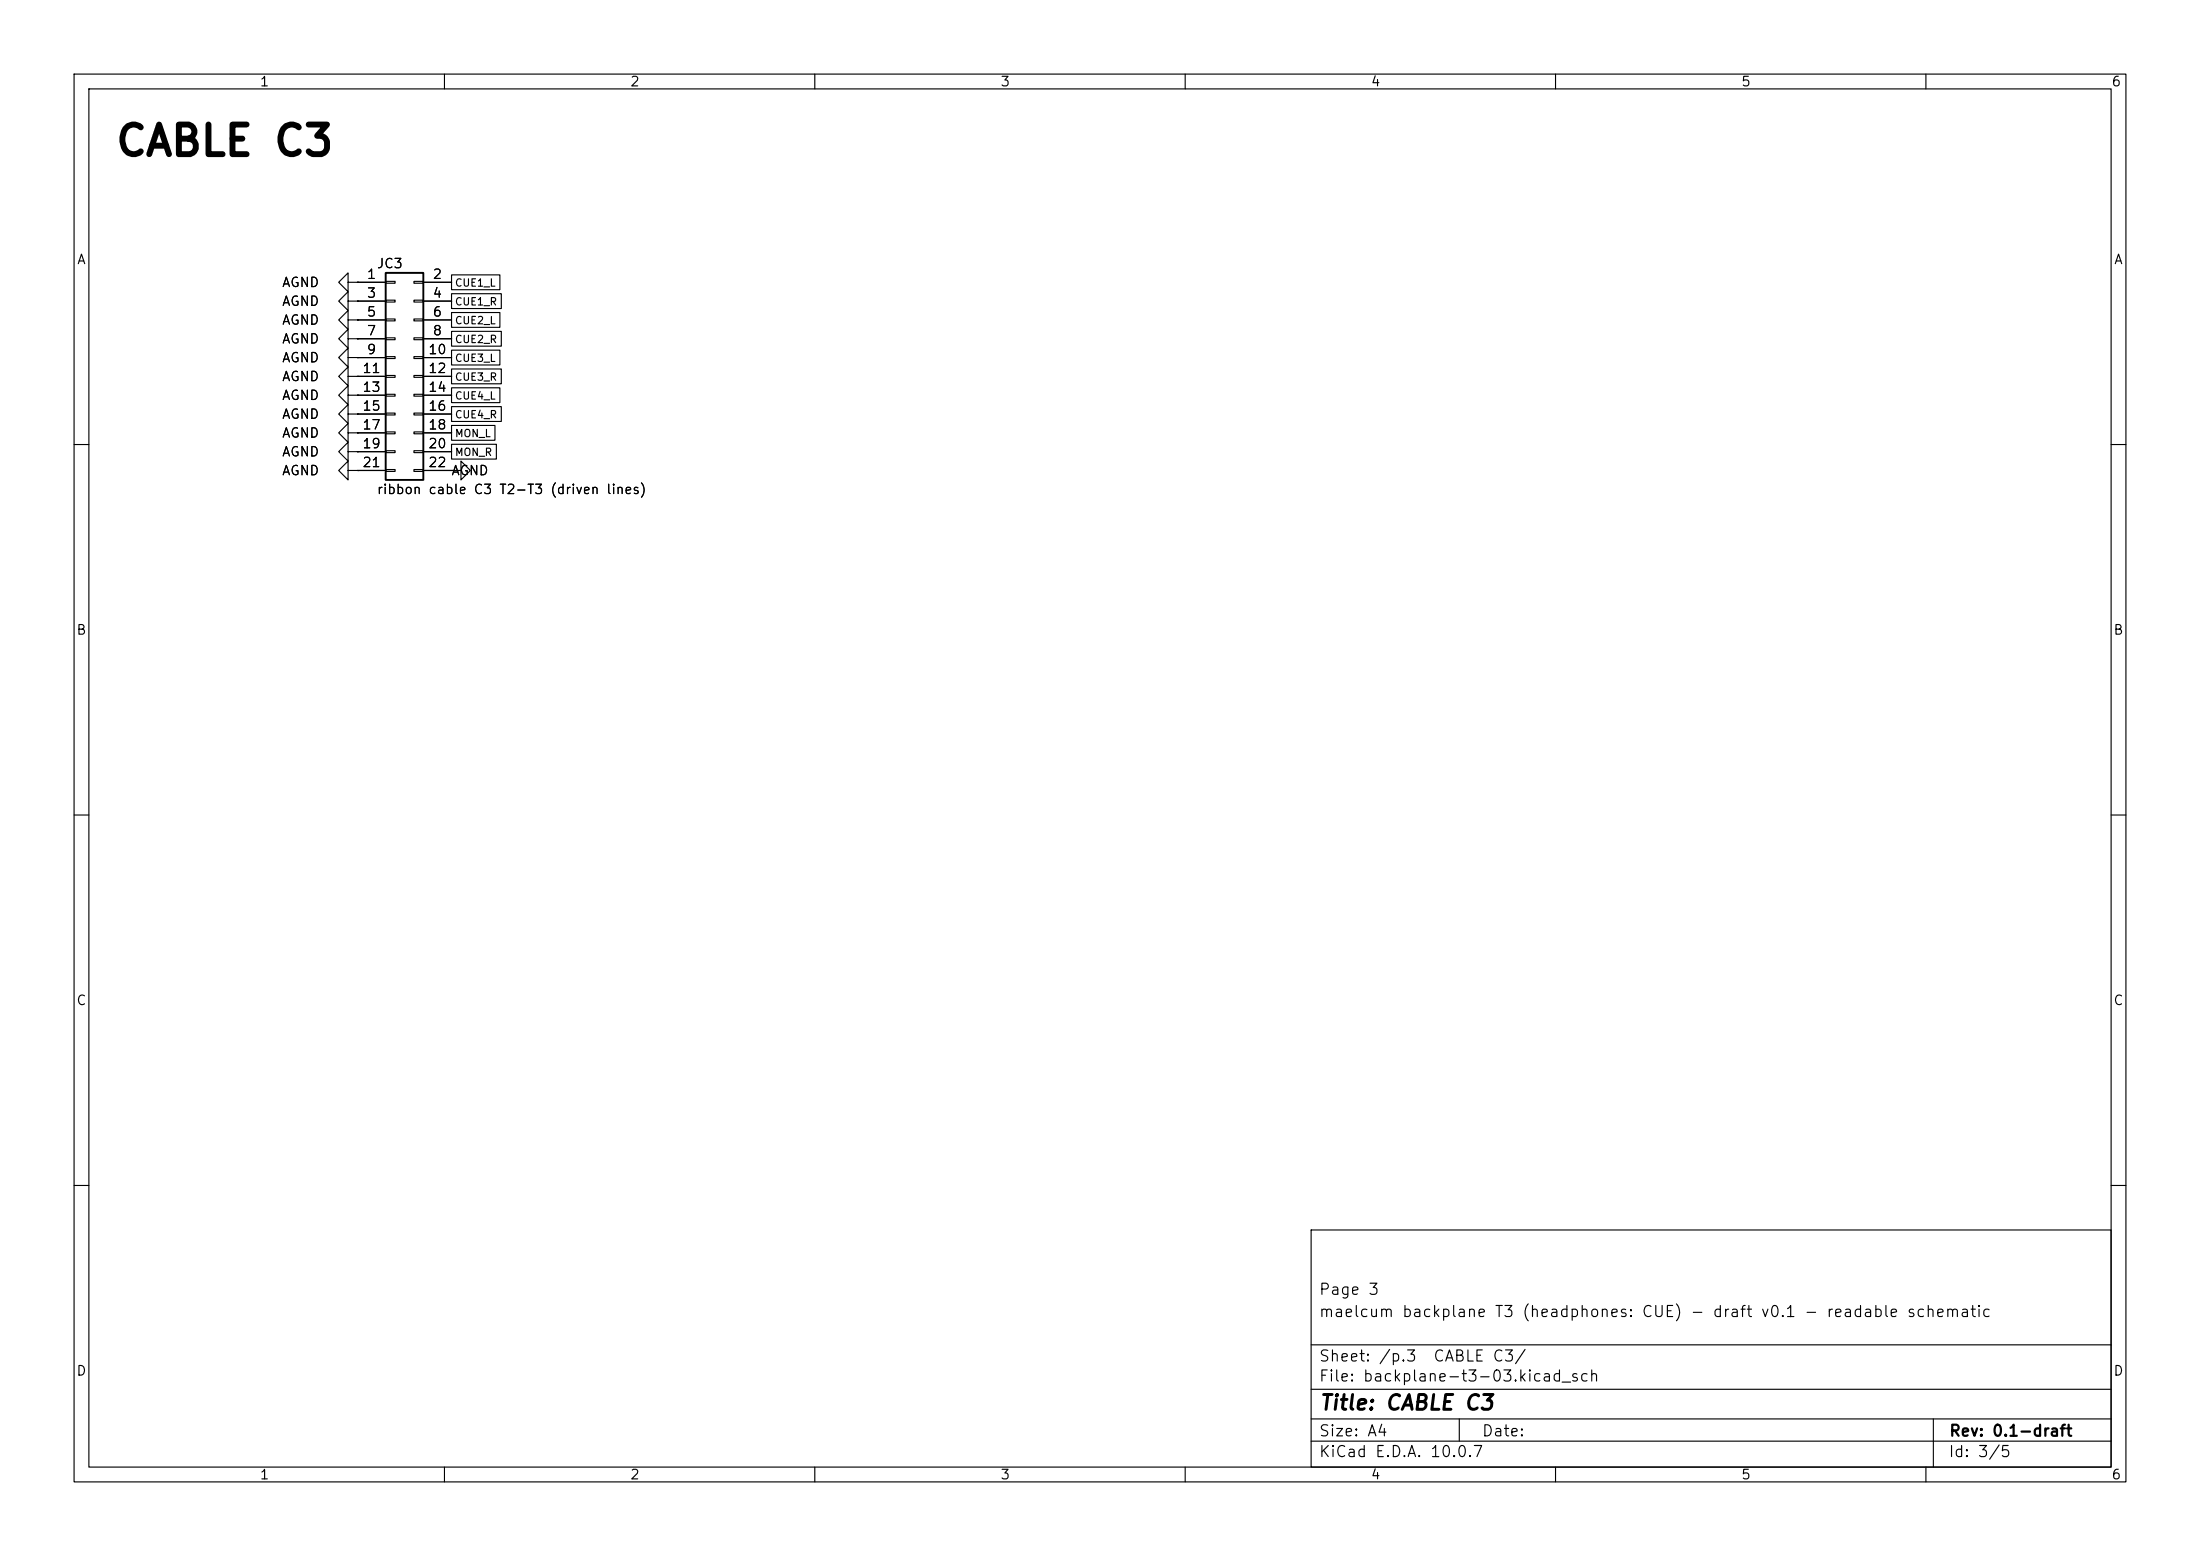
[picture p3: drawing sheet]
<svg xmlns="http://www.w3.org/2000/svg" width="297mm" height="210mm" viewBox="0 0 297 210" stroke-linecap="round" stroke-linejoin="round" font-family="sans-serif">
<g fill="none" stroke="#000" stroke-width=".15">
<path d="M10 10h277v190h-277zM12 12h273v186h-273zM60 10v2M110 10v2M160 10v2M210 10v2M260 10v2M47 38.1v-1.3l-1.3 1.3 1.3 1.3v-1.3h1.3M48.3 38.1h.1M48.3 38.1h3.8M52.1 38h1.2v.2h-1.2zM55.9 38h1.2v.2h-1.2z"/>
<path d="M57.1 38.1h3.9M61 39.6h6.7v2h-6.7zM61 37.1h6.5v2h-6.5zM47 55.9v-1.3l-1.3 1.3 1.3 1.3v-1.3h1.3M47 53.3v-1.2l-1.3 1.2 1.3 1.3v-1.3h1.3M47 58.4v-1.2l-1.3 1.2 1.3 1.3v-1.3h1.3M47 50.8v-1.3l-1.3 1.3 1.3 1.3v-1.3h1.3M47 40.6v-1.2l-1.3 1.2 1.3 1.3v-1.3h1.3M47 48.3v-1.3l-1.3 1.3 1.3 1.2v-1.2h1.3M47 45.7v-1.2l-1.3 1.2 1.3 1.3v-1.3h1.3M47 43.2v-1.3l-1.3 1.3 1.3 1.3v-1.3h1.3M48.3 55.9h.1"/>
<path d="M48.3 53.3h.1M48.3 58.4h.1M48.3 50.8h.1M48.3 40.6h.1M48.3 48.3h.1M48.3 45.7h.1M48.3 43.2h.1M48.3 40.6h3.8M48.3 43.2h3.8M48.3 45.7h3.8M48.3 48.3h3.8M48.3 50.8h3.8"/>
<path d="M48.3 53.3h3.8M48.3 55.9h3.8M48.3 58.4h3.8M52.1 40.5h1.2v.3h-1.2zM52.1 43.1h1.2v.2h-1.2zM52.1 45.6h1.2v.2h-1.2zM52.1 48.1h1.2v.3h-1.2zM52.1 50.7h1.2v.2h-1.2zM52.1 53.2h1.2v.3h-1.2zM52.1 55.8h1.2v.2h-1.2zM52.1 58.3h1.2v.2h-1.2zM55.9 40.5h1.2v.3h-1.2z"/>
<path d="M55.9 43.1h1.2v.2h-1.2zM55.9 45.6h1.2v.2h-1.2zM55.9 48.1h1.2v.3h-1.2zM55.9 50.7h1.2v.2h-1.2zM55.9 53.2h1.2v.3h-1.2zM55.9 55.8h1.2v.2h-1.2zM55.9 58.3h1.2v.2h-1.2zM57.1 40.6h3.9M57.1 43.2h3.9M57.1 45.7h3.9M57.1 48.3h3.9M57.1 50.8h3.9"/>
<path d="M57.1 53.3h3.9M57.1 55.9h3.9M57.1 58.4h3.9M61 44.7h6.7v2h-6.7zM61 42.2h6.5v2h-6.5zM61 60h6v2h-6zM61 49.8h6.7v2h-6.7zM61 47.3h6.5v2h-6.5zM61 52.3h6.5v2h-6.5zM61 57.4h5.8v2h-5.8zM61 54.9h6.7v2h-6.7zM10 60h2"/>
<path d="M47 63.5v-1.3l-1.3 1.3 1.3 1.3v-1.3h1.3M47 61v-1.3l-1.3 1.3 1.3 1.2v-1.2h1.3M48.3 63.5h.1M48.3 61h.1M48.3 61h3.8M48.3 63.5h3.8M52.1 60.8h1.2v.3h-1.2zM52.1 63.4h1.2v.2h-1.2zM55.9 60.8h1.2v.3h-1.2zM55.9 63.4h1.2v.2h-1.2zM57.1 61h3.9M57.1 63.5h3.9"/>
<path d="M61 63.5h1.2v-1.3l1.3 1.3-1.3 1.3v-1.3M61 63.5h.1M285 60h2M10 110h2M285 110h2M10 160h2M177 166h108v32h-108zM285 160h2M60 198v2M110 198v2M160 198v2M177 194.5h108"/>
<path d="M177 191.5h108M177 187.5h108M177 181.5h108M197 191.5v3M210 198v2M260 198v2M261 191.5v6.5"/>
</g>
<path d="M52.1 36.8h5v28h-5z" fill="none" stroke="#000" stroke-width=".25"/>
<text font-size="4" x="15.4" y="22">CABLE C3</text>
<text font-size="2" x="178" y="190.8">Title: CABLE C3</text>
<g font-size="1.5">
<text x="178" y="178.1">maelcum backplane T3 (headphones: CUE) - draft v0.1 - readable schematic</text>
<text x="178" y="175.1">Page 3</text>
<text x="178" y="184.1">Sheet: /p.3</text>
<text x="193.4" y="184.1">CABLE C3/</text>
<text x="178" y="186.8">File: backplane-t3-03.kicad_sch</text>
<text x="178" y="197">KiCad E.D.A. 10.0.7</text>
<text x="178" y="194.2">Size: A4</text>
<text x="200" y="194.2">Date:</text>
<text x="263" y="197">Id: 3/5</text>
<text x="263" y="194.2">Rev: 0.1-draft</text>
</g>
<g font-size="1.3">
<text x="35" y="12">1</text>
<text x="85" y="12">2</text>
<text x="135" y="12">3</text>
<text x="185" y="12">4</text>
<text x="235" y="12">5</text>
<text x="285" y="12">6</text>
<text x="10.3" y="36">A</text>
<text x="285.3" y="36">A</text>
<text x="38" y="39.1">AGND</text>
<text x="38" y="41.6">AGND</text>
<text x="49.4" y="38">1</text>
<text x="49.4" y="40.5">3</text>
<text x="50.8" y="36.5">JC3</text>
<text x="58.3" y="38">2</text>
<text x="58.3" y="40.5">4</text>
<text x="38" y="46.7">AGND</text>
<text x="38" y="44.1">AGND</text>
<text x="49.4" y="43">5</text>
<text x="49.4" y="45.6">7</text>
<text x="58.3" y="43">6</text>
<text x="58.3" y="45.6">8</text>
<text x="38" y="51.8">AGND</text>
<text x="38" y="49.2">AGND</text>
<text x="48.8" y="50.7">11</text>
<text x="48.8" y="53.2">13</text>
<text x="49.4" y="48.1">9</text>
<text x="57.7" y="48.1">10</text>
<text x="57.7" y="50.7">12</text>
<text x="57.7" y="53.2">14</text>
<text x="38" y="56.8">AGND</text>
<text x="38" y="54.3">AGND</text>
<text x="38" y="59.4">AGND</text>
<text x="48.8" y="55.7">15</text>
<text x="48.8" y="58.3">17</text>
<text x="57.7" y="55.7">16</text>
<text x="57.7" y="58.3">18</text>
<text x="38" y="64.5">AGND</text>
<text x="38" y="61.9">AGND</text>
<text x="48.8" y="60.8">19</text>
<text x="48.8" y="63.4">21</text>
<text x="57.7" y="60.8">20</text>
<text x="57.7" y="63.4">22</text>
<text x="60.8" y="64.5">AGND</text>
<text x="50.8" y="67">ribbon cable C3 T2-T3 (driven lines)</text>
<text x="10.2" y="86">B</text>
<text x="285.2" y="86">B</text>
<text x="10.2" y="136">C</text>
<text x="285.2" y="136">C</text>
<text x="10.2" y="186">D</text>
<text x="285.2" y="186">D</text>
<text x="35" y="200">1</text>
<text x="85" y="200">2</text>
<text x="135" y="200">3</text>
<text x="185" y="200">4</text>
<text x="235" y="200">5</text>
<text x="285" y="200">6</text>
</g>
<g font-size="1">
<text x="61.3" y="41.5">CUE1_R</text>
<text x="61.3" y="38.9">CUE1_L</text>
<text x="61.3" y="46.5">CUE2_R</text>
<text x="61.3" y="44">CUE2_L</text>
<text x="61.3" y="51.6">CUE3_R</text>
<text x="61.3" y="49.1">CUE3_L</text>
<text x="61.3" y="54.2">CUE4_L</text>
<text x="61.3" y="59.2">MON_L</text>
<text x="61.3" y="56.7">CUE4_R</text>
<text x="61.3" y="61.8">MON_R</text>
</g>
</svg>
